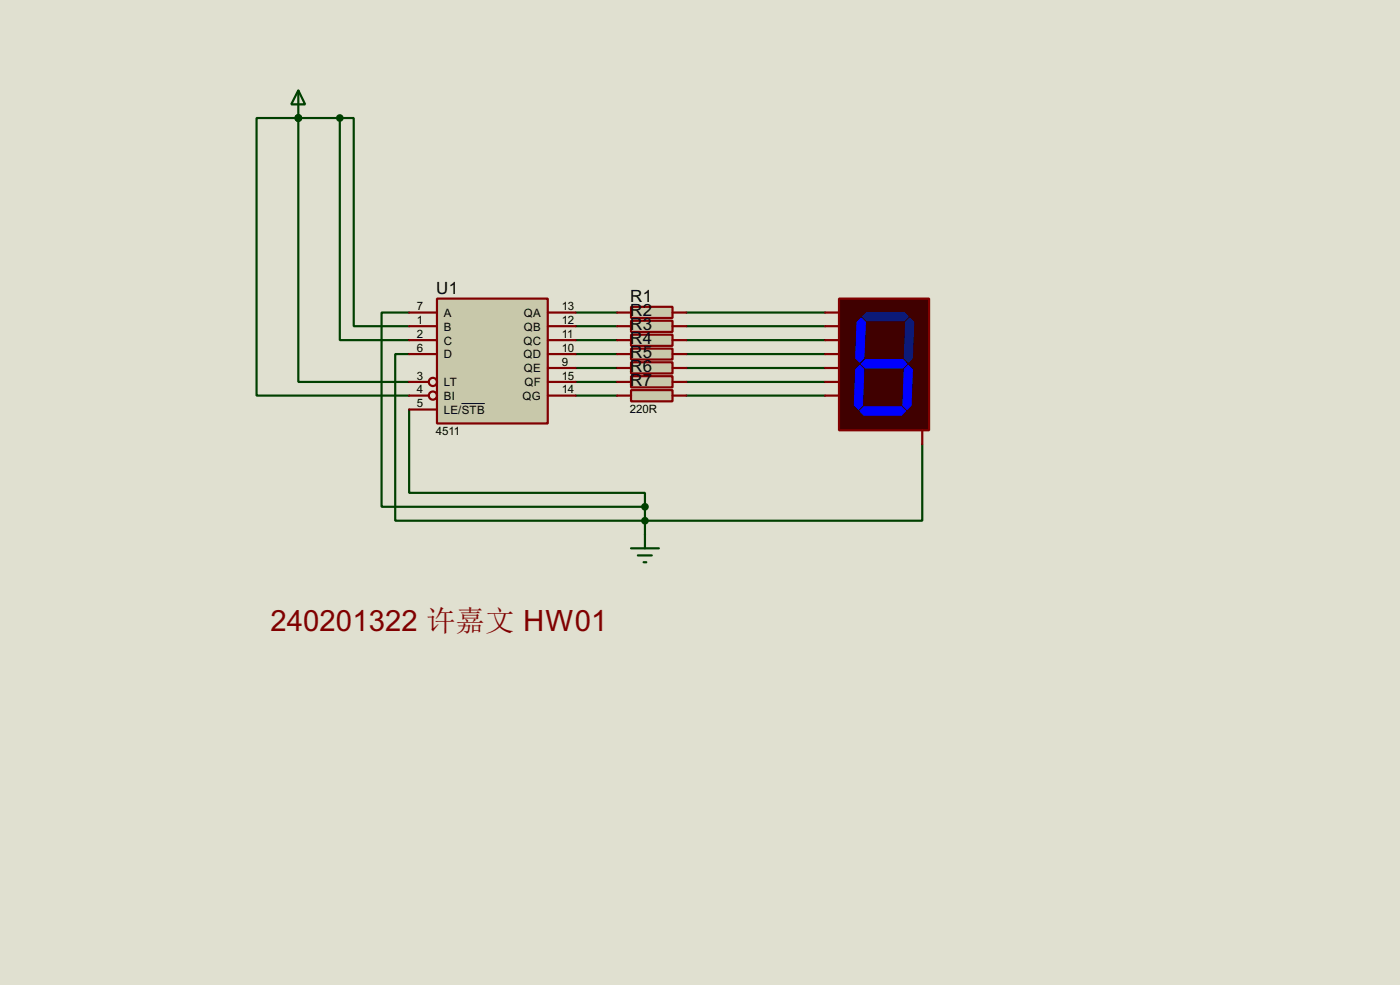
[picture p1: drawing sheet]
<svg xmlns="http://www.w3.org/2000/svg" width="256mm" height="180mm" viewBox="0 0 256 180" stroke-linecap="round" stroke-linejoin="round" font-family="sans-serif">
<path d="M0 0h256.5v180.3h-256.5z" fill="#e0e0d0"/>
<path d="M54.7 21.6h-7.7v50.8h28M75 64.8h-2.6v30.5h45.8M118.2 95.3v2.5M169 81.3v14h-50.8" fill="none" stroke="#004000" stroke-width=".4"/>
<circle cx="54.7" cy="21.6" r=".2" fill="#004000"/>
<path d="M54.7 21.6v48.3h20.3" fill="none" stroke="#004000" stroke-width=".4"/>
<circle cx="54.7" cy="21.6" r=".2" fill="#004000"/>
<g fill="none" stroke="#004000" stroke-width=".4">
<path d="M54.7 21.6h7.6M62.3 21.6v40.7h12.7M62.3 21.6h2.5v38.1h10.2M75 57.2h-5.1v35.6h48.3M105.5 57.2h7.6M105.5 59.7h7.6M125.8 57.2h25.4M125.8 59.7h25.4M75 75v15.2h43.2v2.6M105.5 62.3h7.6M105.5 64.8h7.6M105.5 67.4h7.6"/>
<path d="M105.5 69.9h7.6M105.5 72.4h7.6M125.8 62.3h25.4M125.8 64.8h25.4M125.8 67.4h25.4M125.8 69.9h25.4M125.8 72.4h25.4M118.2 92.8v2.5"/>
</g>
<path d="M80.1 54.7h20.3v22.8h-20.3z" fill="#c8c8aa" stroke="#800000" stroke-width=".4"/>
<g fill="none" stroke="#800000" stroke-width=".4">
<path d="M75 57.2h5.1M75 59.7h5.1M100.4 57.2h5.1M100.4 59.7h5.1M75 62.3h5.1M75 64.8h5.1M75 69.9h3.5M75 72.4h3.5M75 75h5.1M100.4 62.3h5.1M100.4 64.8h5.1M100.4 69.9h5.1"/>
<path d="M100.4 72.4h5.1M100.4 67.4h5.1"/>
<circle cx="79.3" cy="69.9" r=".75"/>
<circle cx="79.3" cy="72.4" r=".75"/>
</g>
<path d="M84.6 73.9h4.2" fill="none" stroke="#000" stroke-width=".18"/>
<path d="M153.7 54.7h16.5v24.1h-16.5z" fill="#400000" stroke="#800000" stroke-width=".4"/>
<g fill="#0c1a78" stroke="#0c1a78" stroke-width=".18">
<path d="M158 58l.8-.8h6.9l.7 .8-.7 .7h-6.9z" fill-rule="evenodd"/>
<path d="M166.7 58.2l.7 .8-.2 6.6-.8 .7-.7-.7 .2-6.6z" fill-rule="evenodd"/>
</g>
<g fill="#00f" stroke="#00f" stroke-width=".18">
<path d="M166.4 66.9l.8 .7-.3 6.6-.7 .8-.8-.8 .3-6.6z" fill-rule="evenodd"/>
<path d="M158.3 74.5h6.9l.7 .7-.7 .8h-6.9l-.8-.8z" fill-rule="evenodd"/>
<path d="M156.8 67.6l.7-.7 .8 .7-.3 6.6-.7 .8-.8-.8z" fill-rule="evenodd"/>
<path d="M157.8 58.2l.8 .8-.3 6.6-.8 .7-.7-.7 .2-6.6z" fill-rule="evenodd"/>
<path d="M157.8 66.6l.8-.8h6.8l.8 .8-.8 .8h-6.8z" fill-rule="evenodd"/>
</g>
<path d="M151.2 57.2h2.5M151.2 59.7h2.5M151.2 62.3h2.5M151.2 64.8h2.5M151.2 67.4h2.5M151.2 69.9h2.5M151.2 72.4h2.5M169 78.8v2.5" fill="none" stroke="#800000" stroke-width=".4"/>
<path d="M54.7 16.6l1.2 2.5h-2.5zM54.7 16.6v5M118.2 97.8v2.6M115.6 100.4h5.1M116.9 101.7h2.5M117.9 102.9h.5" fill="none" stroke="#004000" stroke-width=".4"/>
<g fill="#004000" stroke="#004000" stroke-width=".4">
<circle cx="54.6" cy="21.6" r=".5"/>
<circle cx="118.1" cy="95.3" r=".5"/>
<circle cx="62.2" cy="21.6" r=".5"/>
<circle cx="118.1" cy="92.8" r=".5"/>
</g>
<path d="M115.6 56.2h7.6v2h-7.6z" fill="#c8c8aa" stroke="#800000" stroke-width=".4"/>
<path d="M113.1 57.2h2.5M123.2 57.2h2.6" fill="none" stroke="#800000" stroke-width=".4"/>
<path d="M115.6 58.7h7.6v2.1h-7.6z" fill="#c8c8aa" stroke="#800000" stroke-width=".4"/>
<path d="M113.1 59.7h2.5M123.2 59.7h2.6" fill="none" stroke="#800000" stroke-width=".4"/>
<path d="M115.6 61.3h7.6v2h-7.6z" fill="#c8c8aa" stroke="#800000" stroke-width=".4"/>
<path d="M113.1 62.3h2.5M123.2 62.3h2.6" fill="none" stroke="#800000" stroke-width=".4"/>
<path d="M115.6 63.8h7.6v2h-7.6z" fill="#c8c8aa" stroke="#800000" stroke-width=".4"/>
<path d="M113.1 64.8h2.5M123.2 64.8h2.6" fill="none" stroke="#800000" stroke-width=".4"/>
<path d="M115.6 66.3h7.6v2.1h-7.6z" fill="#c8c8aa" stroke="#800000" stroke-width=".4"/>
<path d="M113.1 67.4h2.5M123.2 67.4h2.6" fill="none" stroke="#800000" stroke-width=".4"/>
<path d="M115.6 68.9h7.6v2h-7.6z" fill="#c8c8aa" stroke="#800000" stroke-width=".4"/>
<path d="M113.1 69.9h2.5M123.2 69.9h2.6" fill="none" stroke="#800000" stroke-width=".4"/>
<path d="M115.6 71.4h7.6v2.1h-7.6z" fill="#c8c8aa" stroke="#800000" stroke-width=".4"/>
<path d="M113.1 72.4h2.5M123.2 72.4h2.6" fill="none" stroke="#800000" stroke-width=".4"/>
<text font-size="6" fill="#800000" x="49.6" y="115.5">240201322 许嘉文 HW01</text>
<g font-size="3.5">
<text x="79.9" y="53.9">U1</text>
<text x="115.5" y="55.4">R1</text>
<text x="115.5" y="57.9">R2</text>
<text x="115.5" y="60.5">R3</text>
<text x="115.5" y="63">R4</text>
<text x="115.5" y="65.5">R5</text>
<text x="115.5" y="68.1">R6</text>
<text x="115.5" y="70.6">R7</text>
</g>
<g font-size="2.4">
<text x="76.4" y="56.8">7</text>
<text x="76.4" y="59.3">1</text>
<text x="81.3" y="58">A</text>
<text x="96" y="58">QA</text>
<text x="102.9" y="56.8">13</text>
<text x="102.9" y="59.3">12</text>
<text x="76.4" y="61.9">2</text>
<text x="76.4" y="64.4">6</text>
<text x="81.3" y="60.5">B</text>
<text x="81.3" y="63.1">C</text>
<text x="81.3" y="65.6">D</text>
<text x="95.9" y="63.1">QC</text>
<text x="95.9" y="65.6">QD</text>
<text x="96" y="60.5">QB</text>
<text x="102.9" y="61.9">11</text>
<text x="102.9" y="64.4">10</text>
<text x="115.4" y="60.4">220R</text>
<text x="115.4" y="63">220R</text>
<text x="115.4" y="65.5">220R</text>
<text x="76.4" y="69.5">3</text>
<text x="76.4" y="72">4</text>
<text x="81.3" y="70.7">LT</text>
<text x="96" y="68.1">QE</text>
<text x="96.1" y="70.7">QF</text>
<text x="102.9" y="67">9</text>
<text x="102.9" y="69.5">15</text>
<text x="102.9" y="72">14</text>
<text x="115.4" y="68">220R</text>
<text x="115.4" y="70.6">220R</text>
<text x="76.4" y="74.6">5</text>
<text x="81.3" y="73.2">BI</text>
<text x="81.3" y="75.8">LE/STB</text>
<text x="95.7" y="73.2">QG</text>
<text x="115.4" y="73.1">220R</text>
<text x="115.4" y="75.7">220R</text>
<text x="79.9" y="79.7">4511</text>
</g>
</svg>
